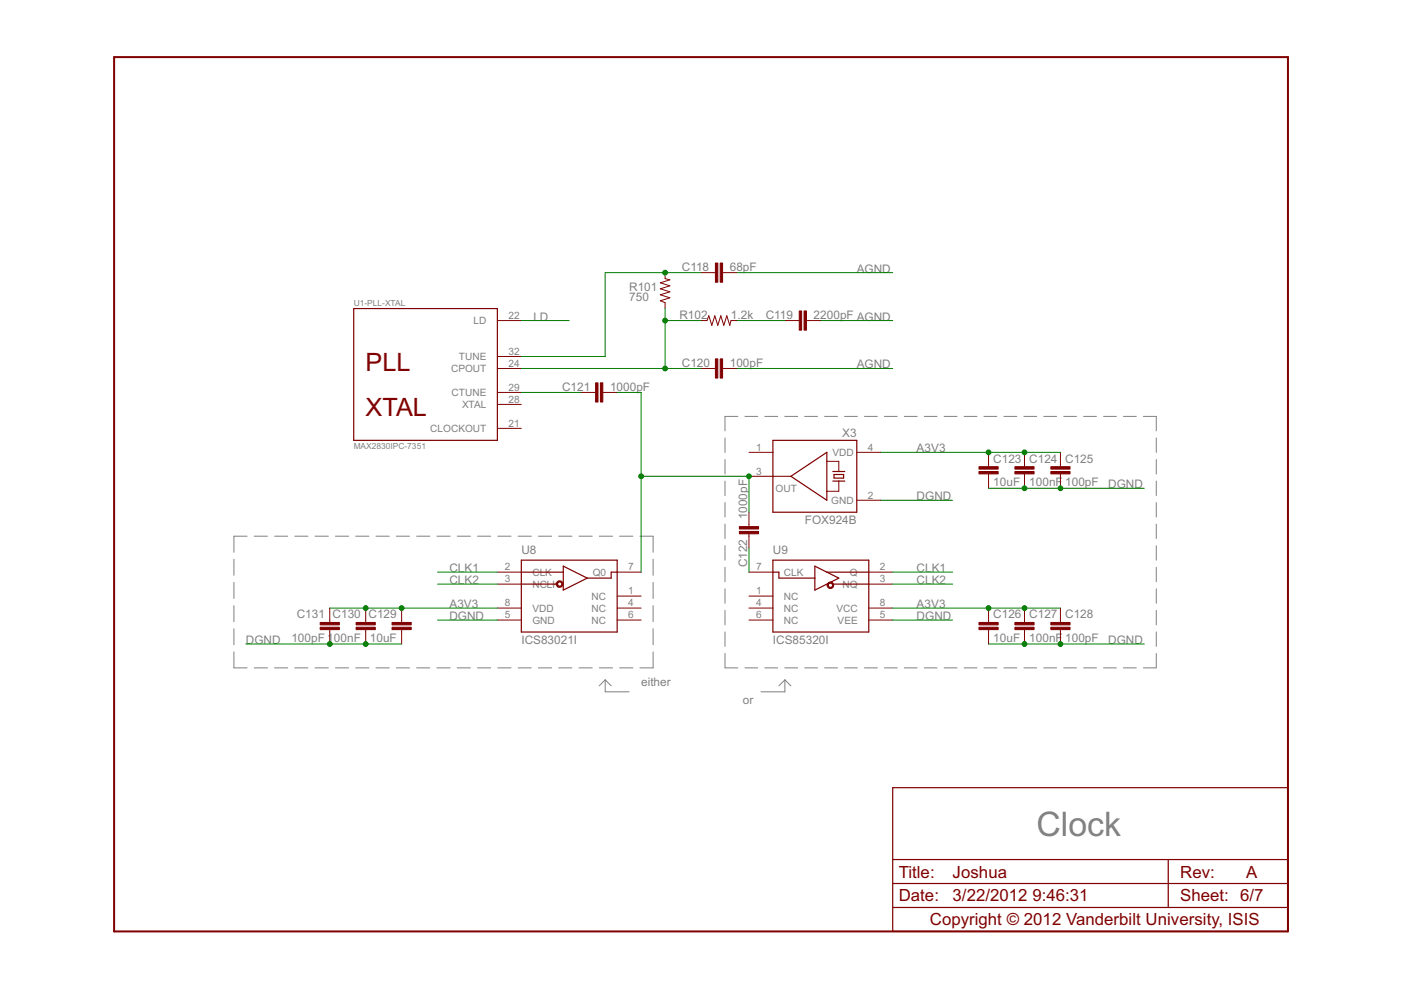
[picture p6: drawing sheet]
<svg xmlns="http://www.w3.org/2000/svg" width="297mm" height="210mm" viewBox="0 0 297 210" stroke-linecap="round" stroke-linejoin="round" font-family="sans-serif">
<g fill="none" stroke="#808080" stroke-width=".21">
<path d="M153.7 92.9v3M153.7 97.4v3.1M156.4 88.3h-2.7v3.1M157.9 88.3h2.8M162.2 88.3h2.7M166.4 88.3h2.7M170.6 88.3h2.7M174.8 88.3h2.8M179.1 88.3h2.7M183.3 88.3h2.7M187.5 88.3h2.7M191.7 88.3h2.8"/>
<path d="M196 88.3h2.7M200.2 88.3h2.7M204.4 88.3h2.7M208.6 88.3h2.7M212.9 88.3h2.7M217.1 88.3h2.7M221.3 88.3h2.7M225.5 88.3h2.7M229.7 88.3h2.8M234 88.3h2.7M238.2 88.3h2.7M242.4 88.3h2.8v3.1"/>
<path d="M245.2 92.9v3M245.2 97.4v3.1M49.6 118.6v3.4M52.4 113.7h-2.8v3.4M53.9 113.7h2.8M58.2 113.7h2.8M62.5 113.7h2.8M66.8 113.7h2.8M71.1 113.7h2.8M75.4 113.7h2.8M79.7 113.7h2.8M84 113.7h2.8"/>
<path d="M88.3 113.7h2.8M92.6 113.7h2.8M96.9 113.7h2.8M101.2 113.7h2.8M105.5 113.7h2.9M109.9 113.7h2.7M114.2 113.7h2.8M118.4 113.7h2.9M122.8 113.7h2.8M127.1 113.7h2.8M131.4 113.7h2.8M135.7 113.7h2.8v3.4"/>
<path d="M138.5 118.6v3.4M153.7 102v3.1M153.7 106.6v3M153.7 111.1v3.1M153.7 115.7v3.1M245.2 102v3.1M245.2 106.6v3M245.2 111.1v3.1M245.2 115.7v3.1M49.6 138.2v3.4h2.8M49.6 123.5v3.4M49.6 128.4v3.4"/>
<path d="M49.6 133.3v3.4M138.5 123.5v3.4M138.5 128.4v3.4M138.5 133.3v3.4M138.5 138.2v3.4h-2.8M153.7 138.5v3.1h2.7M153.7 120.3v3M153.7 124.8v3.1M153.7 129.4v3.1M153.7 134v3.1M245.2 138.5v3.1h-2.8M245.2 120.3v3"/>
<path d="M245.2 124.8v3.1M245.2 129.4v3.1M245.2 134v3.1M53.9 141.6h2.8M58.2 141.6h2.8M62.5 141.6h2.8M66.8 141.6h2.8M71.1 141.6h2.8M75.4 141.6h2.8M79.7 141.6h2.8M84 141.6h2.8M88.3 141.6h2.8"/>
<path d="M92.6 141.6h2.8M96.9 141.6h2.8M101.2 141.6h2.8M105.5 141.6h2.9M109.9 141.6h2.7M114.2 141.6h2.8M118.4 141.6h2.9M122.8 141.6h2.8M127.1 141.6h2.8M128.3 144.1v2.6h5.1M128.3 144.1l-1.3 1.3M128.3 144.1l1.3 1.3"/>
<path d="M131.4 141.6h2.8M157.9 141.6h2.8M162.2 141.6h2.7M166.4 141.6h2.7M166.4 144.1v2.6h-5.1M166.4 144.1l-1.3 1.3M166.4 144.1l1.3 1.3M170.6 141.6h2.7M174.8 141.6h2.8M179.1 141.6h2.7M183.3 141.6h2.7M187.5 141.6h2.7"/>
<path d="M191.7 141.6h2.8M196 141.6h2.7M200.2 141.6h2.7M204.4 141.6h2.7M208.6 141.6h2.7M212.9 141.6h2.7M217.1 141.6h2.7M221.3 141.6h2.7M225.5 141.6h2.7M229.7 141.6h2.8M234 141.6h2.7M238.2 141.6h2.7"/>
</g>
<path d="M24.2 12.1h248.9v185.4h-248.9z" fill="none" stroke="#800000" stroke-width=".42"/>
<g fill="none" stroke="#800000" stroke-width=".25">
<path d="M75 65.4h30.5v28h-30.5zM163.9 93.4h17.8v15.2h-17.8zM176.6 100h2.5M110.5 118.8h20.4v15.2h-20.4zM163.9 118.8h20.3v15.2h-20.3zM167.7 101l7.6-5.1v10.2zM176.6 102h2.5M176.8 100.6h2.1v.8h-2.1zM110.5 121.3h8.9M110.5 123.8h7.7M119.4 120l5.1 2.6-5.1 2.5zM130.9 121.3h-1.3v1.3h-5.1"/>
<path d="M163.9 121.3h1.2v1.3h7.7M172.8 120l5 2.6-5 2.5zM175.3 121.3h8.9M176.6 123.8h7.6M189.3 167h83.8v30.5h-83.8zM189.3 192.4h83.8M189.3 187.3h83.8M189.3 182.2h83.8M247.7 182.2v10.2"/>
</g>
<g fill="none" stroke="#800000" stroke-width=".21">
<path d="M141 57.8v1.3l1 .2-2 .7 2 .6-2 .6 2 .7-2 .6 2 .6-2 .7 1 .4v1.2M148.6 57.8h3.1M153.2 57.8h3.1M105.5 68h5M105.5 78.1h5M105.5 75.6h5M148.6 68h1.3l.4-1 .6 2 .7-2 .6 2 .6-2 .7 2 .6-2 .6 2 .3-1h1.3M148.6 78.1h3.1M153.2 78.1h3.1M166.4 68h3.1M171 68h3M105.5 90.8h5"/>
<path d="M105.5 83.2h5M105.5 85.7h5M123.2 83.2h3.1M127.8 83.2h3.1M158.8 95.9h5.1M175.3 97.8h2.5v2.2M181.7 95.9h5M209.6 95.9v3.1M217.2 95.9v3.1M224.8 95.9v3.1M158.8 101h8.9M158.8 108.6v3.1"/>
<path d="M158.8 113.2v3M177.8 102v2.2h-2.5M181.7 106.1h5M209.6 100.5v3M217.2 100.5v3M224.8 100.5v3M69.9 128.9v3.1M69.9 133.5v3M77.5 128.9v3.1M77.5 133.5v3M85.2 128.9v3.1M85.2 133.5v3"/>
<path d="M105.5 121.3h5M105.5 123.8h5M105.5 128.9h5M105.5 131.5h5M130.9 126.4h5M130.9 121.3h5M130.9 128.9h5M130.9 131.5h5M158.8 126.4h5.1M158.8 121.3h5.1M158.8 128.9h5.1M158.8 131.5h5.1"/>
<path d="M184.2 121.3h5.1M184.2 123.8h5.1M184.2 128.9h5.1M184.2 131.5h5.1M209.6 128.9v3.1M209.6 133.5v3M217.2 128.9v3.1M217.2 133.5v3M224.8 128.9v3.1M224.8 133.5v3"/>
</g>
<g fill="#800000" stroke="#800000" stroke-width=".21">
<path d="M152.7 55.8h.5v4h-.5z"/>
<path d="M151.7 55.8h.5v4h-.5z"/>
<path d="M170.5 65.9h.5v4.1h-.5z"/>
<path d="M169.5 65.9h.5v4.1h-.5z"/>
<path d="M152.7 76.1h.5v4.1h-.5z"/>
<path d="M151.7 76.1h.5v4.1h-.5z"/>
<path d="M127.3 81.2h.5v4h-.5z"/>
<path d="M126.3 81.2h.5v4h-.5z"/>
<path d="M156.8 111.7h4v.5h-4z"/>
<path d="M156.8 112.7h4v.5h-4z"/>
<path d="M75.5 133h4.1v.5h-4.1z"/>
<path d="M75.5 132h4.1v.5h-4.1z"/>
<path d="M67.9 133h4v.5h-4z"/>
<path d="M67.9 132h4v.5h-4z"/>
<path d="M83.1 133h4.1v.5h-4.1z"/>
<path d="M83.1 132h4.1v.5h-4.1z"/>
<path d="M215.2 133h4v.5h-4z"/>
<path d="M215.2 132h4v.5h-4z"/>
<path d="M222.8 133h4.1v.5h-4.1z"/>
<path d="M222.8 132h4.1v.5h-4.1z"/>
<path d="M207.6 133h4v.5h-4z"/>
<path d="M207.6 132h4v.5h-4z"/>
<path d="M215.2 100h4v.5h-4z"/>
<path d="M215.2 99h4v.5h-4z"/>
<path d="M222.8 100h4.1v.5h-4.1z"/>
<path d="M222.8 99h4.1v.5h-4.1z"/>
<path d="M207.6 100h4v.5h-4z"/>
<path d="M207.6 99h4v.5h-4z"/>
</g>
<g fill="#800000" stroke="#800000" stroke-width=".21">
<path d="M118.2 123.4a.69 .69 0 0 1 1.1 .1 .69 .69 0 0 1-.4 1 .69 .69 0 0 1-.9-.7h.2a.44 .44 0 0 1 .7-.3 .44 .44 0 0 1 .1 .7 .44 .44 0 0 1-.7-.2l-.1-.2h-.2z" fill-rule="evenodd"/>
<path d="M175.6 123.6a.69 .69 0 0 1 1.1 .2 .69 .69 0 0 1-.5 1 .69 .69 0 0 1-.8-.7h.2a.45 .45 0 0 1 .6-.5 .45 .45 0 0 1 .2 .7 .45 .45 0 0 1-.7-.1l-.1-.1h-.2z" fill-rule="evenodd"/>
</g>
<g fill="none" stroke="#008000" stroke-width=".21">
<path d="M148.6 57.8h-20.3v17.8h-17.8M156.3 57.8h33M110.5 68h10.2M110.5 78.1h38.1M141 68h7.6M141 65.4v12.7M156.3 68h10.1M156.3 78.1h33M174 68h15.3M110.5 83.2h12.7M130.9 83.2h5v38.1M186.7 95.9h38.1"/>
<path d="M135.9 101h22.9v7.6M158.8 116.2v5.1M186.7 106.1h15.3M209.6 103.5h33M52.1 136.5h33.1M69.9 128.9h35.6M92.8 121.3h12.7M92.8 123.8h12.7M92.8 131.5h12.7M189.3 128.9h35.5M189.3 121.3h12.7M189.3 123.8h12.7"/>
<path d="M189.3 131.5h12.7M209.6 136.5h33"/>
</g>
<g fill="#008000" stroke="#008000" stroke-width=".21">
<circle cx="217.2" cy="95.9" r=".51"/>
<circle cx="209.6" cy="95.9" r=".51"/>
<circle cx="217.2" cy="128.9" r=".51"/>
<circle cx="209.6" cy="128.9" r=".51"/>
<circle cx="77.5" cy="128.9" r=".51"/>
<circle cx="85.2" cy="128.9" r=".51"/>
<circle cx="141" cy="57.8" r=".51"/>
<circle cx="141" cy="78.1" r=".51"/>
<circle cx="141" cy="68" r=".51"/>
<circle cx="135.9" cy="101" r=".51"/>
<circle cx="158.8" cy="101" r=".51"/>
<circle cx="217.2" cy="103.5" r=".51"/>
<circle cx="224.8" cy="103.5" r=".51"/>
<circle cx="217.2" cy="136.5" r=".51"/>
<circle cx="224.8" cy="136.5" r=".51"/>
<circle cx="77.5" cy="136.5" r=".51"/>
<circle cx="69.9" cy="136.5" r=".51"/>
</g>
<text font-size="8" fill="#808080" x="219.7" y="177.2">Clock</text>
<g font-size="6" fill="#800000">
<text x="77.5" y="78.8">PLL</text>
<text x="77.5" y="88.3">XTAL</text>
</g>
<g font-size="4" fill="#800000">
<text x="190.5" y="191.1">Date:</text>
<text x="190.5" y="186.1">Title:</text>
<text x="202" y="191.1">3/22/2012</text>
<text x="202" y="186.1">Joshua</text>
<text x="218.9" y="191.1">9:46:31</text>
<text x="250.2" y="191.1">Sheet: 6/7</text>
<text x="250.2" y="186.1">Rev:</text>
<text x="264.2" y="186.1">A</text>
<text x="197.1" y="196.2">Copyright © 2012 Vanderbilt University, ISIS</text>
</g>
<g font-size="2.8" fill="#808080">
<text x="144.6" y="57.4">C118</text>
<text x="154.7" y="57.4">68pF</text>
<text x="181.7" y="57.8">AGND</text>
<text x="133.4" y="63.8">750</text>
<text x="133.4" y="61.6">R101</text>
<text x="113.1" y="68">LD</text>
<text x="144.1" y="67.7">R102</text>
<text x="155" y="67.6">1.2k</text>
<text x="162.4" y="67.6">C119</text>
<text x="172.5" y="67.6">2200pF AGND</text>
<text x="144.6" y="77.7">C120</text>
<text x="154.7" y="77.7">100pF</text>
<text x="119.2" y="82.8">C121</text>
<text x="129.3" y="82.8">1000pF</text>
<text x="181.7" y="78.1">AGND</text>
<text x="178.6" y="92.7">X3</text>
<text x="194.4" y="95.9">A3V3</text>
<text x="210.6" y="98.1">C123</text>
<text x="218.2" y="98.1">C124</text>
<text x="225.8" y="98.1">C125</text>
<text x="194.4" y="106.1">DGND</text>
<text x="210.6" y="103.1">10uF</text>
<text x="218.2" y="103.1">100nF</text>
<text x="225.8" y="103.1">100pF</text>
<text x="235" y="103.5">DGND</text>
<text x="158.4" y="110.1" transform="rotate(-90 158.4 110.1)">1000pF</text>
<text x="170.6" y="111.1">FOX924B</text>
<text x="110.5" y="117.5">U8</text>
<text x="163.9" y="117.5">U9</text>
<text x="95.3" y="121.3">CLK1</text>
<text x="95.3" y="123.8">CLK2</text>
<text x="158.4" y="120.3" transform="rotate(-90 158.4 120.3)">C122</text>
<text x="194.4" y="121.3">CLK1</text>
<text x="194.4" y="123.8">CLK2</text>
<text x="62.9" y="131.1">C131</text>
<text x="70.5" y="131.1">C130</text>
<text x="78.1" y="131.1">C129</text>
<text x="95.3" y="128.9">A3V3</text>
<text x="95.3" y="131.5">DGND</text>
<text x="194.4" y="128.9">A3V3</text>
<text x="194.4" y="131.5">DGND</text>
<text x="210.6" y="131.1">C126</text>
<text x="218.2" y="131.1">C127</text>
<text x="225.8" y="131.1">C128</text>
<text x="52.1" y="136.5">DGND</text>
<text x="61.8" y="136.2">100pF 100nF</text>
<text x="78.4" y="136.2">10uF</text>
<text x="110.5" y="136.5">ICS83021I</text>
<text x="163.9" y="136.5">ICS85320I</text>
<text x="210.6" y="136.2">10uF</text>
<text x="218.2" y="136.2">100nF</text>
<text x="225.8" y="136.2">100pF</text>
<text x="235" y="136.5">DGND</text>
<text x="135.9" y="145.4">either</text>
<text x="157.5" y="149.2">or</text>
</g>
<g font-size="2.4" fill="#808080">
<text x="100.4" y="68.7">LD</text>
<text x="107.8" y="67.6">22</text>
<text x="97.3" y="76.3">TUNE</text>
<text x="107.8" y="77.8">24</text>
<text x="107.8" y="75.2">32</text>
<text x="95.6" y="78.9">CPOUT</text>
<text x="95.8" y="84">CTUNE</text>
<text x="107.8" y="82.9">29</text>
<text x="98" y="86.5">XTAL</text>
<text x="107.8" y="85.4">28</text>
<text x="91.2" y="91.6">CLOCKOUT</text>
<text x="107.8" y="90.5">21</text>
<text x="160.4" y="95.5">1</text>
<text x="184" y="95.5">4</text>
<text x="160.4" y="100.6">3</text>
<text x="176.5" y="96.7">VDD</text>
<text x="164.4" y="104.3">OUT</text>
<text x="176.3" y="106.8">GND</text>
<text x="184" y="105.7">2</text>
<text x="107" y="120.9">2</text>
<text x="107" y="123.5">3</text>
<text x="112.9" y="122.1">CLK</text>
<text x="112.9" y="124.6">NCLK</text>
<text x="125.7" y="122.1">Q0</text>
<text x="133.2" y="120.9">7</text>
<text x="160.4" y="120.9">7</text>
<text x="166.2" y="122.1">CLK</text>
<text x="178.6" y="124.6">NQ</text>
<text x="180.2" y="122.1">Q</text>
<text x="186.5" y="120.9">2</text>
<text x="186.5" y="123.5">3</text>
<text x="107" y="131.1">5</text>
<text x="107" y="128.6">8</text>
<text x="112.9" y="129.7">VDD</text>
<text x="125.4" y="127.1">NC</text>
<text x="125.4" y="129.7">NC</text>
<text x="133.2" y="126">1</text>
<text x="133.2" y="128.6">4</text>
<text x="133.2" y="131.1">6</text>
<text x="160.4" y="126">1</text>
<text x="160.4" y="128.6">4</text>
<text x="160.4" y="131.1">6</text>
<text x="166.2" y="127.1">NC</text>
<text x="166.2" y="129.7">NC</text>
<text x="177.3" y="129.7">VCC</text>
<text x="186.5" y="131.1">5</text>
<text x="186.5" y="128.6">8</text>
<text x="112.9" y="132.2">GND</text>
<text x="125.4" y="132.2">NC</text>
<text x="166.2" y="132.2">NC</text>
<text x="177.6" y="132.2">VEE</text>
</g>
<g font-size="2" fill="#808080">
<text x="75" y="64.8">U1-PLL-XTAL</text>
<text x="75" y="95.3">MAX2830IPC-7351</text>
</g>
</svg>
